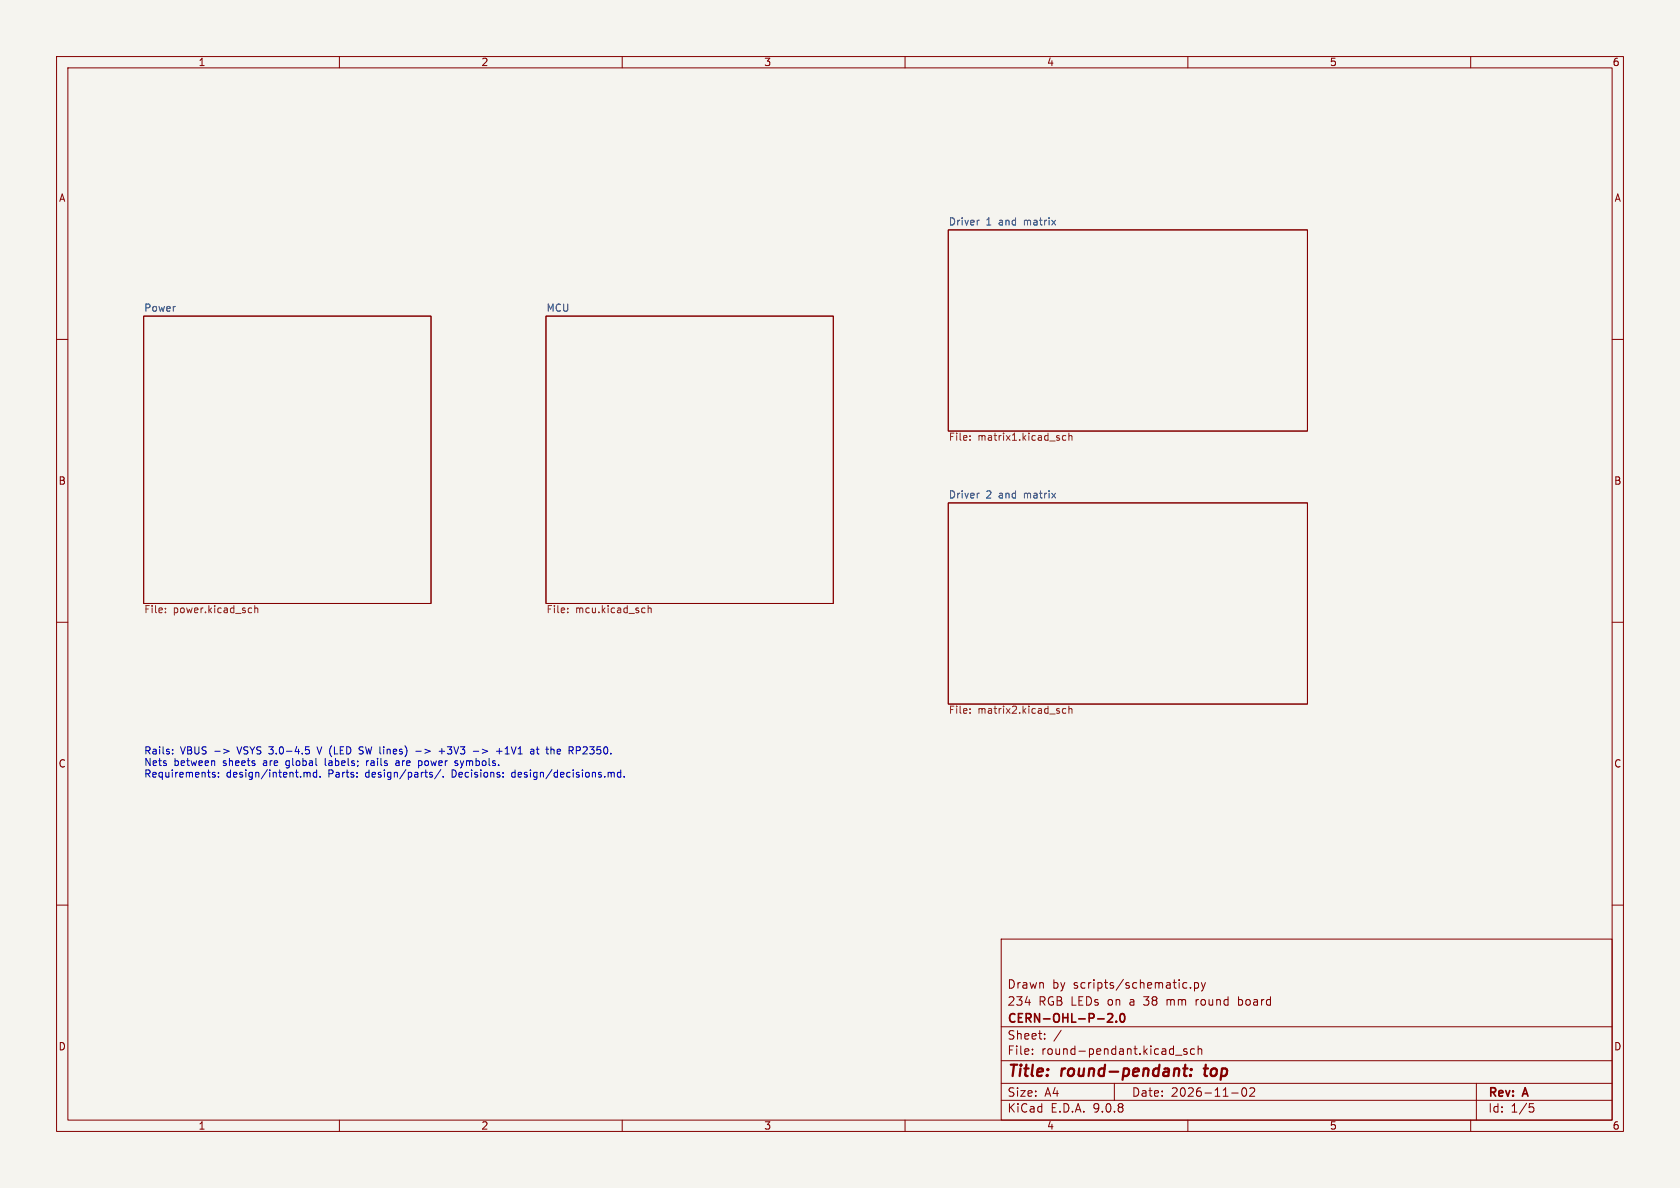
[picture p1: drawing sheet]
<svg xmlns="http://www.w3.org/2000/svg" width="297mm" height="210mm" viewBox="0 0 297 210" stroke-linecap="round" stroke-linejoin="round" font-family="sans-serif">
<path d="M0 0h297v210h-297z" fill="#f5f4ef" stroke="#f5f4ef" stroke-width=".18"/>
<g fill="none" stroke="#840000" stroke-width=".18">
<path d="M10 10h277v190h-277zM12 12h273v186h-273zM60 10v2M110 10v2M160 10v2M210 10v2M260 10v2M25.4 55.9h50.8v50.8h-50.8zM96.5 55.9h50.8v50.8h-50.8zM167.6 40.6h63.5v35.6h-63.5zM10 60h2M285 60h2"/>
<path d="M167.6 88.9h63.5v35.6h-63.5zM10 110h2M285 110h2M10 160h2M177 166h108v32h-108zM181.2 177.2h1M209.2 174.6h.6M209.2 173.8h.6M210.5 174.6v.1M211.2 173.8l.4-.1 .3 .3v.4l-.2 .2h-.5M211.2 173.7v1.5M211.5 176.7v1"/>
<path d="M211.6 176.8l-.1 .2M212.4 173.7l.3 1M212.7 174.7l-.1 .4-.2 .1M213.1 173.7l-.4 1M219 176.2v1.5M219 177.6l.4 .1M219.4 176.7l-.4 .1M285 160h2M60 198v2M110 198v2M160 198v2M177 194.5h108"/>
<path d="M177 191.5h108M177 187.5h108M177 181.5h108M182.5 186.3v.1M182.5 185.5v.1M184.7 183.6v.1M184.7 182.8v.1M187.6 182.1l-1.3 2M197 191.5v3M207.8 186.5h1.2M209.8 185.5l-.3-.1-.3 .2 .1 .2 .5 .2v.3h-.6M210 198v2"/>
<path d="M211.2 185.5l-.5-.1-.2 .3v.4l.1 .2h.6M211.8 185.5l.2-.1 .4 .1 .1 .9M211.8 184.9v1.5M217.7 193.2h1.2M219.7 192.4l.2-.1a.81 .81 0 0 1 .6 .6 .81 .81 0 0 1-.3 .8l-.2 .1a.81 .81 0 0 1-.3-1.4zM221 192.4l.5-.1 .2 .1 .1 .3-.9 1.1h.9M260 198v2M261 191.5v6.5M270.4 195.1h.7M270.5 195.7h.4l.3 .3-.2 .5-.5 .1"/>
</g>
<path d="M209.2 188.9h.7M209.6 188.2l-.3 1.7 .1 .2 .4 .1M210.5 190l.1 .1-.2 .1M210.5 190l-.1 .1v.1M210.5 190l-.1 .2M210.6 189v.2M210.6 189l.1 .1-.1 .1M210.6 189l-.1 .1 .1 .1M212.8 188.9h.8M213.2 188.2l-.2 1.7 .2 .3" fill="none" stroke="#840000" stroke-width=".4"/>
<path d="M195.8 179.3l.6-.1 .2 .1 .1 .3-.9 1.1h.9M198.1 179.3l.2-.1a.81 .81 0 0 1 .6 .6 .81 .81 0 0 1-.3 .8l-.1 .1a.81 .81 0 0 1-.4-1.4zM197.3 180.5v.2" fill="none" stroke="#840000" stroke-width=".3"/>
<g fill="none" stroke="#725600" stroke-width=".18">
<path d="M171.5 77.7v.1M171.5 77.1v.1M188.4 77.1l-.3-.1-.3 .2 .1 .6h.5M189 77.1l.1-.1 .4 .1v.7M189 76.6v1.2M29.2 108.2v.1M29.2 107.5v.2M44.1 107.5h.4M44.5 108.3h-.4M45 107.6l.2-.1h.3l.1 .8M45 107v1.3M100.4 108.2v.1"/>
<path d="M100.4 107.5v.2M113.9 107.5h.1M114 108.3h-.1M114.6 107.6l.2-.1h.3v.8M114.6 107v1.3M171.5 125.3v.1M171.5 126v.1M188.4 125.3l-.3-.1-.3 .3 .1 .5h.5M189 124.8v1.3M189 125.4l.1-.2 .4 .1v.8"/>
</g>
<path d="M173.1 38.9l-.2 .1M173.1 87.2l-.2 .1" fill="none" stroke="#006464" stroke-width=".18"/>
<g fill="none" stroke="#0000c2" stroke-width=".18">
<path d="M30.5 133.2v.1M30.5 132.5v.1M37.9 134.5l.1 .8M38 132.8h.9M38 136.6l-.3-.1-.2 .2 .1 .2 .4 .1v.3h-.5M38.6 137.3v.1M38.6 136.6v.1M39.5 132.4l1 .4-1 .4M54 132h.6M54 132.6l.5-.1 .2 .2-.1 .5h-.6M54.2 136.6l.1 .1M54.3 136.7v.7"/>
<path d="M54.3 136.6v.1M54.8 136.6v.8M55.5 136.6l-.1 .2v.5l.2 .1 .4-.1M56 136.1v1.3M56 132l.5 1.3M56.6 137.3v.1M57.5 134.1v1l.2 .2M63.5 133.2h.6M63.6 132.1h.6M63.6 132.6l.5 .1M64.8 134.5v.8M64.9 134.5l-.1 .2"/>
<path d="M70.6 134.8h-.5l-.2 .2 .2 .3h.5M73.5 132.8h1M74.1 134.5h.4l.1 .2-.1 .5-.4 .1M75.9 136.8l.6 .3-.2 .3-.4-.1M76 136.6l-.1 .1M77.6 132.8h1M77.9 136l-1.1 1.7M78.1 132.3v1M78.4 137.3v.1M80.6 134.9l.3 .1 .1 .1-.2 .2h-.3M80.6 134.5h.3M83.7 132.8h.9"/>
<path d="M87.8 132.8h1M88.3 132.3v1M88.9 137.3v.1M88.9 136.6v.1M90.6 136.6l-.1 .2 .1 .5M94.2 132.4l.2 .2v.7M94.4 133.2l-.1 .1M94.4 132.7l-.1 .1M94.8 132.4h.5M95 132v1.1l.3 .2M98.6 132.5v.7M99.1 132.7l-.6 .2"/>
<path d="M101.9 132h.5l.2 .3-.1 .3-.6 .1M108 136.7l.2-.2 .3 .1 .1 .8M109.7 136.6l-.3-.1-.3 .3 .2 .5h.4M109.7 136.1v1.3M110.3 137.3v.1"/>
</g>
<g font-size="2.8" fill="#840000">
<text x="178" y="190.9">Title:</text>
<text x="187.7" y="190.9">round-pendant:</text>
<text x="213.8" y="190.9">top</text>
</g>
<g font-size="2.1" fill="#840000">
<text x="178" y="178">234</text>
<text x="178" y="175">Drawn</text>
<text x="183.6" y="178">RGB LEDs</text>
<text x="186" y="175">by</text>
<text x="189.8" y="175">scripts/schematic.py</text>
<text x="196" y="178">on</text>
<text x="200" y="178">a</text>
<text x="202.6" y="178">38</text>
<text x="206.8" y="178">mm</text>
<text x="212.1" y="178">round</text>
<text x="219.8" y="178">board</text>
<text x="178" y="184">Sheet:</text>
<text x="178" y="181.2">CERN-OHL-P-2.0</text>
<text x="178" y="186.7">File:</text>
<text x="184.1" y="186.7">round-pendant.kicad_sch</text>
<text x="178" y="196.9">KiCad</text>
<text x="178" y="194.1">Size:</text>
<text x="184.7" y="194.1">A4</text>
<text x="185.7" y="196.9">E.D.A.</text>
<text x="193.3" y="196.9">9.0.8</text>
<text x="200" y="194.1">Date:</text>
<text x="207" y="194.1">2026-11-02</text>
<text x="263" y="194.3">Rev:</text>
<text x="263" y="196.9">Id:</text>
<text x="267.1" y="196.9">1/5</text>
<text x="269.4" y="194.3">A</text>
</g>
<g font-size="1.8" fill="#840000">
<text x="35" y="11.9">1</text>
<text x="85" y="11.9">2</text>
<text x="135" y="11.9">3</text>
<text x="185" y="11.9">4</text>
<text x="235" y="11.9">5</text>
<text x="285" y="11.9">6</text>
<text x="10.3" y="35.9">A</text>
<text x="285.3" y="35.9">A</text>
<text x="10.3" y="85.9">B</text>
<text x="285.3" y="85.9">B</text>
<text x="10.3" y="135.9">C</text>
<text x="285.3" y="135.9">C</text>
<text x="10.3" y="185.9">D</text>
<text x="285.3" y="185.9">D</text>
<text x="35" y="199.9">1</text>
<text x="85" y="199.9">2</text>
<text x="135" y="199.9">3</text>
<text x="185" y="199.9">4</text>
<text x="235" y="199.9">5</text>
<text x="285" y="199.9">6</text>
</g>
<g font-size="1.8" fill="#006464">
<text x="167.6" y="39.9">Driver</text>
<text x="174.3" y="39.9">1</text>
<text x="176.7" y="39.9">and</text>
<text x="181.3" y="39.9">matrix</text>
<text x="25.4" y="55.2">Power</text>
<text x="96.5" y="55.2">MCU</text>
<text x="167.6" y="88.2">Driver</text>
<text x="174.3" y="88.2">2</text>
<text x="176.7" y="88.2">and</text>
<text x="181.3" y="88.2">matrix</text>
</g>
<g font-size="1.8" fill="#725600">
<text x="167.6" y="78">File:</text>
<text x="172.9" y="78">matrix1.kicad_sch</text>
<text x="25.4" y="108.5">File:</text>
<text x="30.6" y="108.5">power.kicad_sch</text>
<text x="96.5" y="108.5">File:</text>
<text x="101.7" y="108.5">mcu.kicad_sch</text>
<text x="167.6" y="126.3">File:</text>
<text x="172.9" y="126.3">matrix2.kicad_sch</text>
</g>
<g font-size="1.8" fill="#0000c2">
<text x="25.4" y="133.6">Rails:</text>
<text x="25.4" y="135.6">Nets</text>
<text x="25.4" y="137.7">Requirements:</text>
<text x="30.7" y="135.6">between</text>
<text x="31.9" y="133.6">VBUS</text>
<text x="39.5" y="135.6">sheets</text>
<text x="40" y="137.7">design/intent.md.</text>
<text x="42.3" y="133.6">VSYS 3.0-4.5</text>
<text x="46.8" y="135.6">are</text>
<text x="51" y="135.6">global</text>
<text x="56.8" y="133.6">V (LED</text>
<text x="58.1" y="135.6">labels;</text>
<text x="58.2" y="137.7">Parts:</text>
<text x="64.6" y="133.6">SW lines)</text>
<text x="64.9" y="137.7">design/parts/.</text>
<text x="65.6" y="135.6">rails</text>
<text x="71" y="135.6">are</text>
<text x="74.9" y="133.6">-&gt;</text>
<text x="75.2" y="135.6">power</text>
<text x="79.3" y="133.6">+3V3</text>
<text x="80.3" y="137.7">Decisions:</text>
<text x="81.9" y="135.6">symbols.</text>
<text x="85.5" y="133.6">-&gt;</text>
<text x="89.8" y="133.6">+1V1</text>
<text x="91.1" y="137.7">design/decisions.md.</text>
<text x="96.1" y="133.6">at</text>
<text x="99.1" y="133.6">the</text>
<text x="103.3" y="133.6">RP2350.</text>
</g>
</svg>
